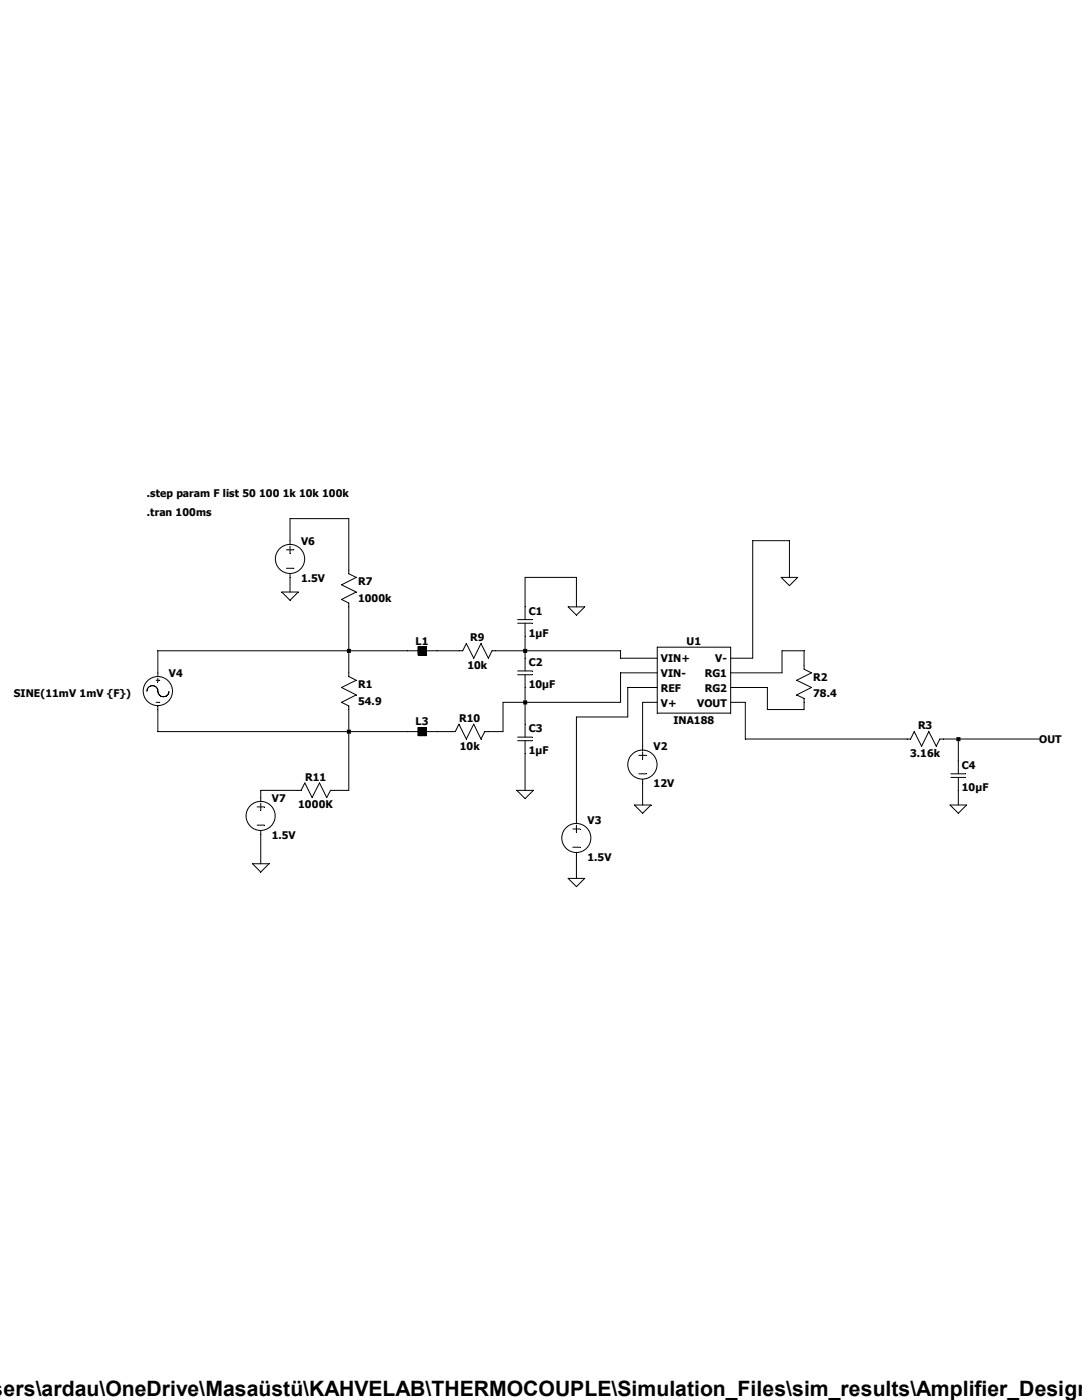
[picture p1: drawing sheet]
<svg xmlns="http://www.w3.org/2000/svg" width="216mm" height="279mm" viewBox="0 0 216 279" stroke-linecap="round" stroke-linejoin="round" font-family="sans-serif">
<g fill="none" stroke="#000" stroke-width=".2">
<path d="M56.2 118.2h3.3l-1.6 1.6zM57.1 109.7h1.5M57.1 113.4h1.5M57.9 108.6v-5.1h11.7v11l1.5 .7-2.9 1.5 2.9 1.5-2.9 1.4 1.4 .8v14.6l1.5 .8-2.9 1.4 2.9 1.5-2.9 1.5 1.4 .7v16.8h-3.6l-.8 1.5-1.4-2.9-1.5 2.9-1.5-2.9-.7 1.4h-8.1v2.2M57.9 109v1.5M57.9 114.5v3.7M155.9 115.2h3.3l-1.7 1.7zM157.5 115.2v-7.3h-7.3v23.5h-4.4M29.3 138a1.15 1.15 0 0 1 .8-1.1l.8 .1a1.6 1.6 0 0 1 .7 1.5 1.11 1.11 0 0 0 1.3 .5 1.11 1.11 0 0 0 .8-1M31.2 135.8h.7M31.5 135.4v.7M83.4 129.2h1.7"/>
<path d="M83.4 129.1h1.7v1.6h-1.7zM83.4 130.5h1.7M83.4 130.6h1.7M83.4 130.3h1.7M83.4 130.4h1.7M83.4 130.2h1.7M83.4 130h1.7M83.4 130.1h1.7M83.4 129.8h1.7M83.4 129.6h1.7M83.4 129.7h1.7M83.4 129.4h1.7"/>
<path d="M83.4 129.5h1.7M83.4 129.3h1.7M83.5 129.1v1.6M83.6 129.1v1.6M83.7 129.1v1.6M83.8 129.1v1.6M83.9 129.1v1.6M84 129.1v1.6M84.1 129.1v1.6M84.2 129.1v1.6M84.4 129.1v1.6M84.5 129.1v1.6"/>
<path d="M84.6 129.1v1.6M84.7 129.1v1.6M84.8 129.1v1.6M84.9 129.1v1.6M85 129.1v1.6M103.3 123.7h2.9M103.3 124.4h2.9M103.3 133.9h2.9M103.3 134.7h2.9M104.8 124.4v9.5M104.8 134.7v12.4M113.4 121.1h3.3l-1.7 1.7z"/>
<path d="M115 121.1v-5.9h-10.2v8.5M131.1 129.2h14.7v13.1h-14.7zM131.1 131.4h-7.3v-1.5h-25.6l-.7 1.5-1.5-3-1.5 3-1.5-3-.7 1.5h-60.8v5.1M131.1 134.3h-7.3v5.9h-23.4v5.8h-3.7l-.7 1.5-1.5-3-1.5 3-1.4-3-.8 1.5h-59.3v-5.1M131.1 137.2h-5.8v5.9h-10.3v21.2M145.8 134.3h10.2v-4.4h4.4v3.7l1.5 .7-2.9 1.5 2.9 1.4-2.9 1.5 1.4 .7v2.2h-7.3v-4.4h-7.3M31.2 140.2h.7M83.4 145.2h1.7v1.6h-1.7zM83.4 146.6h1.7M83.4 146.7h1.7M83.4 146.5h1.7M83.4 146.3h1.7"/>
<path d="M83.4 146.4h1.7M83.4 146.1h1.7M83.4 146.2h1.7M83.4 145.9h1.7M83.4 145.7h1.7M83.4 145.8h1.7M83.4 145.5h1.7M83.4 145.6h1.7M83.4 145.4h1.7M83.4 145.3h1.7M83.5 145.2v1.6M83.6 145.2v1.6"/>
<path d="M83.7 145.2v1.6M83.8 145.2v1.6M83.9 145.2v1.6M84 145.2v1.6M84.1 145.2v1.6M84.2 145.2v1.6M84.4 145.2v1.6M84.5 145.2v1.6M84.6 145.2v1.6M84.7 145.2v1.6M84.8 145.2v1.6M84.9 145.2v1.6"/>
<path d="M85 145.2v1.6M103.1 157.7h3.3l-1.6 1.7zM103.3 147.1h2.9M103.3 147.8h2.9M104.8 147.8v9.9M127.5 150.7h1.4M127.5 154.4h1.4M128.2 150v1.5M128.2 155.5v5.2M131.1 140.2h-2.9v9.5M145.8 140.2h2.9v7.3h33l.7-1.5 1.5 2.9 1.4-2.9 1.5 2.9 .7-1.4h19.8M189.7 154.4h3"/>
<path d="M189.7 155.2h3M191.2 147.5v6.9M191.2 155.2v5.5M50.4 172.4h3.3l-1.7 1.6zM51.3 161h1.4M51.3 164.7h1.4M52 160.3v1.5M52 165.8v6.6M113.4 175.3h3.3l-1.7 1.7zM114.3 165.4h1.4M114.3 169.1h1.4M115 164.7v1.5"/>
<path d="M115 170.2v5.1M126.6 160.7h3.3l-1.7 1.6zM189.6 160.7h3.3l-1.7 1.6z"/>
<circle cx="57.9" cy="111.6" r="2.91"/>
<circle cx="31.5" cy="137.9" r="2.91"/>
<circle cx="128.2" cy="152.6" r="2.91"/>
<circle cx="52" cy="162.8" r="2.9"/>
<circle cx="115" cy="167.2" r="2.9"/>
</g>
<path d="M69.2 129.5h.8v.8h-.8zM69.2 145.6h.8v.8h-.8zM104.4 129.5h.8v.8h-.8zM104.4 139.8h.8v.8h-.8zM190.8 147.1h.8v.8h-.8z" fill-rule="evenodd" fill="#000"/>
<text font-size="4.2" x=".7" y="278.7">ers\ardau\OneDrive\Masaüstü\KAHVELAB\THERMOCOUPLE\Simulation_Files\sim_results\Amplifier_Design</text>
<g font-size="2.1">
<text x="29.3" y="99.2">.step param F list 50 100 1k 10k 100k</text>
<text x="29.3" y="102.9">.tran 100ms</text>
<text x="60.1" y="108.8">V6</text>
<text x="60.1" y="116.1">1.5V</text>
<text x="71.5" y="116.8">R7</text>
<text x="71.5" y="120.1">1000k</text>
<text x="105.5" y="122.7">C1</text>
<text x="82.9" y="128.7">L1</text>
<text x="93.8" y="128">R9</text>
<text x="105.5" y="127.1">1µF</text>
<text x="137" y="128.7">U1</text>
<text x="33.7" y="135.1">V4</text>
<text x="71.5" y="137.3">R1</text>
<text x="93.3" y="133.5">10k</text>
<text x="105.5" y="132.9">C2</text>
<text x="105.5" y="137.3">10µF</text>
<text x="131.9" y="132.2">VIN+</text>
<text x="131.9" y="135.1">VIN-</text>
<text x="140.6" y="135.1">RG1</text>
<text x="142.7" y="132.2">V-</text>
<text x="162.3" y="135.8">R2</text>
<text x="2.8" y="139.1">SINE(11mV 1mV {F})</text>
<text x="71.5" y="140.6">54.9</text>
<text x="131.9" y="138">REF</text>
<text x="131.9" y="141">V+</text>
<text x="139.1" y="141">VOUT</text>
<text x="140.6" y="138">RG2</text>
<text x="162.3" y="139.1">78.4</text>
<text x="82.9" y="144.8">L3</text>
<text x="91.7" y="144.1">R10</text>
<text x="91.8" y="149.6">10k</text>
<text x="105.5" y="146.1">C3</text>
<text x="130.4" y="149.8">V2</text>
<text x="134.4" y="144.4">INA188</text>
<text x="183.2" y="145.6">R3</text>
<text x="207.3" y="148.3">OUT</text>
<text x="60.9" y="155.8">R11</text>
<text x="105.5" y="150.5">1µF</text>
<text x="181.6" y="151">3.16k</text>
<text x="191.9" y="153.5">C4</text>
<text x="54.2" y="160">V7</text>
<text x="59.5" y="161.3">1000K</text>
<text x="130.4" y="157.1">12V</text>
<text x="191.9" y="157.9">10µF</text>
<text x="54.2" y="167.4">1.5V</text>
<text x="117.2" y="164.4">V3</text>
<text x="117.2" y="171.7">1.5V</text>
</g>
</svg>
